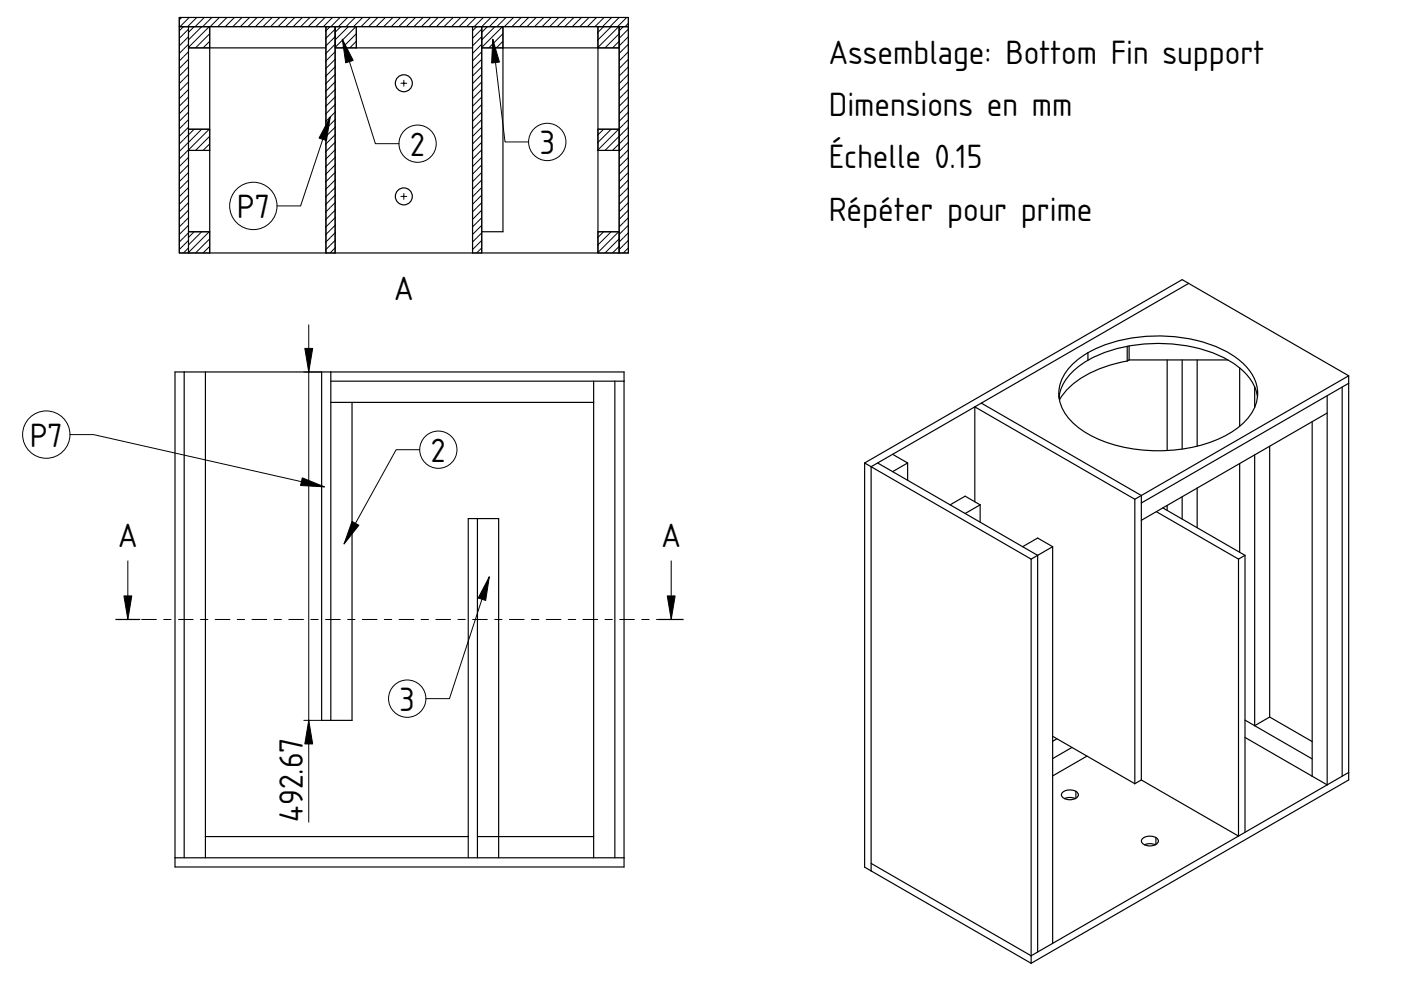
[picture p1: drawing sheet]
<svg xmlns="http://www.w3.org/2000/svg" width="297mm" height="210mm" viewBox="0 0 297 210" stroke-linecap="round" stroke-linejoin="round" font-family="sans-serif">
<g fill="none" stroke="#000" stroke-width=".21">
<path d="M38 3.7h95.2v2h-95.2zM38 5.7h2v47.9h-2zM38.6 3.7l-.6 .6M38.9 5.6l-.9 1M40 5.7h4.5v4.5h-4.5zM40 6.1l-2 2.1M40 7.7l-2 2.1M40 9.3l-2 2.1M40 10.9l-2 2.1M40 12.5l-2 2.1M40 14.1l-2 2.1M40 15.7l-2 2.1"/>
<path d="M40 17.3l-2 2.1M40 18.9l-2 2.1M40.2 3.7l-2.1 2M41.2 5.6l-1.3 1.3M41.8 3.7l-2.1 2M42.8 5.6l-2.9 2.9M43.4 3.7l-2.1 2M44.4 5.6l-4.5 4.5M44.5 7.1l-3.1 3.1M44.5 8.7l-1.5 1.5M45 3.7l-2.1 2M46.6 3.7l-2.1 2"/>
<path d="M48.2 3.7l-2.1 2M49.8 3.7l-2.1 2M51.4 3.7l-2.1 2M53 3.7l-2.1 2M54.6 3.7l-2.1 2M56.2 3.7l-2.1 2M57.8 3.7l-2.1 2M59.4 3.7l-2.1 2M61 3.7l-2.1 2M62.6 3.7l-2.1 2M64.2 3.7l-2.1 2M65.8 3.7l-2.1 2"/>
<path d="M67.4 3.7l-2.1 2M69 3.7l-2.1 2M69.1 5.7h2v47.9h-2zM70 5.6l-.9 1M70.6 3.7l-2.1 2M71.1 5.7h4.4v4.5h-4.4zM71.1 6.1l-2 2.1M71.1 7.7l-2 2.1M71.1 9.3l-2 2.1M71.1 10.9l-2 2.1M71.1 12.5l-2 2.1M71.1 14.1l-2 2.1"/>
<path d="M71.1 15.7l-2 2.1M71.1 17.3l-2 2.1M71.1 18.9l-2 2.1M72.2 3.7l-2.1 2M72.3 5.6l-1.3 1.3M72.6 8.3l7 22.2h5M73.7 3.7l-2 2M73.9 5.6l-2.9 2.9M75.3 3.7l-2 2M75.5 5.6l-4.5 4.5M75.6 7.1l-3.1 3.1M75.6 8.7l-1.5 1.5"/>
<path d="M76.9 3.7l-2 2M78.5 3.7l-2 2M80.1 3.7l-2 2M81.7 3.7l-2 2M83.3 3.7l-2 2M84.9 3.7l-2 2M86.5 3.7l-2 2M88.1 3.7l-2 2M89.7 3.7l-2 2M91.3 3.7l-2 2M92.9 3.7l-2 2M94.5 3.7l-2 2"/>
<path d="M96.1 3.7l-2 2M97.7 3.7l-2 2M99.3 3.7l-2 2M100.2 5.7h1.9v47.9h-1.9zM100.9 3.7l-2 2M101.1 5.6l-1 1M102.1 5.7h4.5v4.5h-4.5zM102.2 6.1l-2.1 2.1M102.2 7.7l-2.1 2.1M102.2 9.3l-2.1 2.1M102.2 10.9l-2.1 2.1M102.2 12.5l-2.1 2.1"/>
<path d="M102.2 14.1l-2.1 2.1M102.2 15.7l-2.1 2.1M102.2 17.3l-2.1 2.1M102.2 18.9l-2.1 2.1M102.5 3.7l-2 2M103.4 5.6l-1.3 1.3M104.1 3.7l-2 2M104.5 8.3l2.6 21.8h5M105 5.6l-2.9 2.9M105.7 3.7l-2 2M106.6 5.6l-4.5 4.5M106.7 7.1l-3.1 3.1"/>
<path d="M106.7 8.7l-1.5 1.5M107.3 3.7l-2 2M108.9 3.7l-2 2M110.5 3.7l-2 2M112.1 3.7l-2 2M113.7 3.7l-2 2M115.3 3.7l-2 2M116.9 3.7l-2 2M118.5 3.7l-2 2M120.1 3.7l-2 2M121.7 3.7l-2 2M123.3 3.7l-2 2"/>
<path d="M124.9 3.7l-2 2M126.5 3.7l-2 2M126.8 5.7h4.5v4.5h-4.5zM128 5.6l-1.3 1.3M128.1 3.7l-2 2M129.6 5.6l-2.9 2.9M129.7 3.7l-2 2M131.2 5.6l-4.5 4.5M131.3 5.7h1.9v47.9h-1.9zM131.3 7.1l-3.1 3.1M131.3 8.7l-1.5 1.5M131.3 3.7l-2 2"/>
<path d="M132.2 5.6l-1 1M132.9 3.7l-2 2M133.3 4.9l-.8 .8M133.3 6.1l-2.1 2.1M133.3 7.7l-2.1 2.1M133.3 9.3l-2.1 2.1M133.3 10.9l-2.1 2.1M133.3 12.5l-2.1 2.1M133.3 14.1l-2.1 2.1M133.3 15.7l-2.1 2.1M133.3 17.3l-2.1 2.1M133.3 18.9l-2.1 2.1"/>
<path d="M40 27.4h4.5v4.5h-4.5zM40 20.5l-2 2.1M40 22.1l-2 2.1M40 23.7l-2 2.1M40 25.3l-2 2.1M40 26.9l-2 2.1M40 28.5l-2 2.1M40 33.3l-2 2.1M40 34.9l-2 2.1M40 36.5l-2 2.1M40 38.1l-2 2.1M40 39.7l-2 2.1"/>
<path d="M41.2 27.3l-1.3 1.3M42.8 27.3l-4.8 4.9M44.4 27.3l-6.4 6.5M44.5 30.4l-1.5 1.5M44.5 28.8l-3.1 3.1M70 24.8l-6.3 18.9h-5M71.1 20.5l-2 2.1M71.1 22.1l-2 2.1M71.1 23.7l-2 2.1M71.1 25.3l-2 2.1M71.1 26.9l-2 2.1M71.1 28.5l-2 2.1"/>
<path d="M71.1 30.1l-2 2.1M71.1 31.7l-2 2.1M71.1 33.3l-2 2.1M71.1 34.9l-2 2.1M71.1 36.5l-2 2.1M71.1 38.1l-2 2.1M71.1 39.7l-2 2.1M85.6 28.7h.1M102.2 20.5l-2.1 2.1M102.2 22.1l-2.1 2.1M102.2 23.7l-2.1 2.1M102.2 25.3l-2.1 2.1"/>
<path d="M102.2 26.9l-2.1 2.1M102.2 28.5l-2.1 2.1M102.2 30.1l-2.1 2.1M102.2 31.7l-2.1 2.1M102.2 33.3l-2.1 2.1M102.2 34.9l-2.1 2.1M102.2 36.5l-2.1 2.1M102.2 38.1l-2.1 2.1M102.2 39.7l-2.1 2.1M126.8 27.4h4.5v4.5h-4.5zM128 27.3l-1.3 1.3M129.6 27.3l-2.9 2.9"/>
<path d="M131.3 30.4l-1.5 1.5M133.3 20.5l-2.1 2.1M133.3 22.1l-2.1 2.1M133.3 23.7l-2.1 2.1M133.3 25.3l-6.6 6.5M133.3 26.9l-5.1 5M133.3 28.5l-2.1 2.1M133.3 30.1l-2.1 2.1M133.3 31.7l-2.1 2.1M133.3 33.3l-2.1 2.1M133.3 34.9l-2.1 2.1M133.3 36.5l-2.1 2.1"/>
<path d="M133.3 38.1l-2.1 2.1M133.3 39.7l-2.1 2.1M40 49.1h4.5v4.5h-4.5zM40 41.3l-2 2.1M40 42.9l-2 2.1M40 44.5l-2 2.1M40 46.1l-2 2.1M40 47.7l-2 2.1M40 49.3l-2 2.1M40 50.9l-2 2.1M40 52.5l-1.2 1.2M41.2 49.1l-1.3 1.3"/>
<path d="M42.8 49.1l-2.9 2.9M44.4 49.1l-4.5 4.5M44.5 50.6l-3.1 3.1M44.5 52.2l-1.5 1.5M71.1 41.3l-2 2.1M71.1 42.9l-2 2.1M71.1 44.5l-2 2.1M71.1 46.1l-2 2.1M71.1 47.7l-2 2.1M71.1 49.3l-2 2.1M71.1 50.9l-2 2.1M71.1 52.5l-1.2 1.2"/>
<path d="M102.2 41.3l-2.1 2.1M102.2 42.9l-2.1 2.1M102.2 44.5l-2.1 2.1M102.2 46.1l-2.1 2.1M102.2 47.7l-2.1 2.1M102.2 49.3l-2.1 2.1M102.2 50.9l-2.1 2.1M102.2 52.5l-1.2 1.2M126.8 49.1h4.5v4.5h-4.5zM128 49.1l-1.3 1.3M129.6 49.1l-2.9 2.9M131.2 49.1l-4.5 4.5"/>
<path d="M131.3 50.6l-3.1 3.1M131.3 52.2l-1.5 1.5M133.3 41.3l-2.1 2.1M133.3 42.9l-2.1 2.1M133.3 44.5l-2.1 2.1M133.3 46.1l-2.1 2.1M133.3 47.7l-2.1 2.1M133.3 49.3l-2.1 2.1M133.3 50.9l-2.1 2.1M133.3 52.5l-1.2 1.2M64.4 78.9h3.8M65.5 68.9v105.4"/>
<path d="M14.8 92.1h5l49 11.1M89 95.3h-5l-11.1 20M27.1 118.9v7.4M142.3 118.9v7.4M84.7 131.3h.1M103.7 122.3l-8.4 25.8h-5M64.4 152.7h3.8"/>
<circle cx="88.5" cy="30.5" r="3.9"/>
<circle cx="116" cy="30.1" r="4"/>
<circle cx="53.7" cy="43.7" r="5"/>
<circle cx="9.8" cy="92.1" r="5"/>
<circle cx="92.9" cy="95.3" r="3.9"/>
<circle cx="86.3" cy="148.1" r="4"/>
</g>
<g fill="none" stroke="#000" stroke-width=".25">
<path d="M38 3.7h95.2v49.9h-95.2zM38 5.7h95.2M40 10.2h29.1M40 5.7v47.9M44.5 5.7v47.9M69.1 5.7v47.9M71.1 10.2h29.1M71.1 5.7v47.9M75.5 5.7v4.5M100.2 5.7v47.9M102.1 10.2h29.2M102.1 5.7v47.9"/>
<path d="M106.6 5.7v43.4h-4.5M126.8 5.7v47.9M131.3 5.7v47.9M40 27.4h4.5M40 31.9h4.5M126.8 27.4h4.5M126.8 31.9h4.5M40 49.1h4.5M126.8 49.1h4.5M37.1 78.9h95.2v104.9h-95.2zM39.1 78.9v103M43.6 78.9v103"/>
<path d="M68.2 78.9v73.8h6.4v-67.4M70.1 78.9v73.8M227.1 77.6a24.2 24.2 0 0 1 15.2-6.2 31.6 31.6 0 0 1 18.6 3.7 11 11 0 0 1 5.7 7.3 9 9 0 0 1-4.2 8.4 29 29 0 0 1-18.9 4.7 26 26 0 0 1-15.8-5.6 8.1 8.1 0 0 1-2.7-9.1 9.8 9.8 0 0 1 2.1-3.2zM230.7 76.4a11 11 0 0 0-6.2 7.8M230.7 76.4a33 33 0 0 1 29.6-.1 11.4 11.4 0 0 1 6.3 7.9M230.7 74.8v1.6M239 76.5a23 23 0 0 0-13.1 6.5l-1.3 1.8M239 73.4v3.1M239.4 76.3l-.4 .2M239.4 73.4v2.9M239.4 76.3h21M247.5 76.3v19.2"/>
<path d="M250.6 76.3v18.9M252 60.1l-1.4-.8-67.3 38.9M252 60.1l-67.3 38.9v85.7M252 60.1l33.9 19.6M253.8 76.3v18.3M262.8 78v12.4M285.9 79.7v85.7l-67.3 38.8M285.9 79.7l-43.9 25.4M70.1 80.8h62.2M70.1 85.3h55.8M125.9 80.8v101.1M130.4 80.8v101.1"/>
<path d="M183.3 98.2v85.7l35.3 20.3M183.3 98.2l35.3 20.3M186.1 98.2l33.9 19.5v84.2M189.3 96.3l3.1 1.9M192.4 98.2v3.6M192.4 98.2l-3.1 1.8M208.1 85.5l33.9 19.6M224.6 83.9v.6M262.8 98.3v18.8M266 96.4v57.5l3.2-1.9M266 82v4.4M269.2 94.6v57.4"/>
<path d="M278.2 89.4v75.2M281.4 83.9v82.5l-17.4-10M281.4 87.6l-39.4 22.7M284.6 82.1v82.5M285.9 81.3l-43.9 25.3M101.2 110v71.9M201.4 107l3.2-1.8 3.2 1.8M207.8 107l-3.2 1.9M207.8 107v3.7M216.8 115.9l3.2-1.8 3.2 1.8M218.6 118.5v85.7M223.2 115.9v84.1"/>
<path d="M223.2 115.9l-4.6 2.6M240.6 105.9l-33.9-19.6v20.1M240.6 105.9v60.3M242 105.1l-1.4 .8M242 105.1v60.3M245.2 108.5l17.4 10M246.5 107.7l17.5 10M247.5 107.2v1M250.6 105.3v4.8M253.8 103.5v8.4M262.6 118.5v58.8l-20.6-11.9M264 117.7l-1.4 .8"/>
<path d="M264 117.7v58.8M223.2 156.1l17.4 10.1M224.1 156.6l-.9 .6M227.3 158.5l-4.1 2.3M264 152.7l14.2 8.2M269.2 152l9 5.2M43.6 177.4h55.7M101.2 177.4h24.7M225.3 167.9a2.46 2.46 0 0 1 3.3 .4 .86 .86 0 0 1-.7 1.1 2.45 2.45 0 0 1-2.8-.5l-.1-.4zM225.7 169.3l.9-.2 1.4 .2M228.1 167.8v1.5M230.5 160.3l-7.3 4.2"/>
<path d="M242 165.4l-1.4 .8M242.3 177.7a2.46 2.46 0 0 1 3.2 .3 .86 .86 0 0 1-.6 1.2 2.45 2.45 0 0 1-2.8-.6l-.1-.3zM242.6 179.1l1-.2 1.4 .2M245.1 177.6v1.5M285.9 163.8l-67.3 38.8-33.9-19.5M37.1 181.9h95.2M99.3 181.9v-71.9h6.4v71.9"/>
<circle cx="85.6" cy="17.7" r="1.8"/>
<circle cx="85.6" cy="41.6" r="1.8"/>
</g>
<path d="M142.3 131.3h-115.2" fill="none" stroke="#000" stroke-width=".21" stroke-dasharray="3.1 1.6 1.6 1.6"/>
<g fill="#000" stroke="#000" stroke-width=".21">
<path d="M72.6 8.3l2.3 4.5-1.6 .5zM104.5 8.3l1.4 4.9-1.7 .2zM70 24.8l-.8 5-1.6-.5zM64.6 73.9h1.7l-.8 5zM64.1 101.3l4.7 1.9-5.1-.3zM74.6 110.6l1.5 .8-3.2 3.9zM26.3 126.3h1.6l-.8 5zM103.7 122.3l-.7 5-1.6-.5zM141.5 126.3h1.6l-.8 5zM65.5 152.7l.8 5h-1.7z"/>
<path d="M85.6 17v1.3zM85 17.7h1.2z" fill-rule="evenodd"/>
<path d="M85.6 41v1.3zM85 41.6h1.2z" fill-rule="evenodd"/>
</g>
<path d="M24.6 131.3h5M139.8 131.3h5" fill="none" stroke="#000" stroke-width=".26"/>
<g font-size="6.7">
<text x="175.7" y="13.5">Assemblage: Bottom Fin support</text>
<text x="175.7" y="24.6">Dimensions en mm</text>
<text x="87" y="33">2</text>
<text x="114.4" y="32.7">3</text>
<text x="175.7" y="35.7">Échelle 0.15</text>
<text x="50.2" y="46.2">P7</text>
<text x="175.7" y="46.8">Répéter pour prime</text>
<text x="83.6" y="63.5">A</text>
<text x="6.3" y="94.7">P7</text>
<text x="91.4" y="97.9">2</text>
<text x="25.1" y="116.1">A</text>
<text x="140.3" y="116.1">A</text>
<text x="84.7" y="150.7">3</text>
<text x="64.2" y="174.2" transform="rotate(-90 64.2 174.2)">492.67</text>
</g>
</svg>
